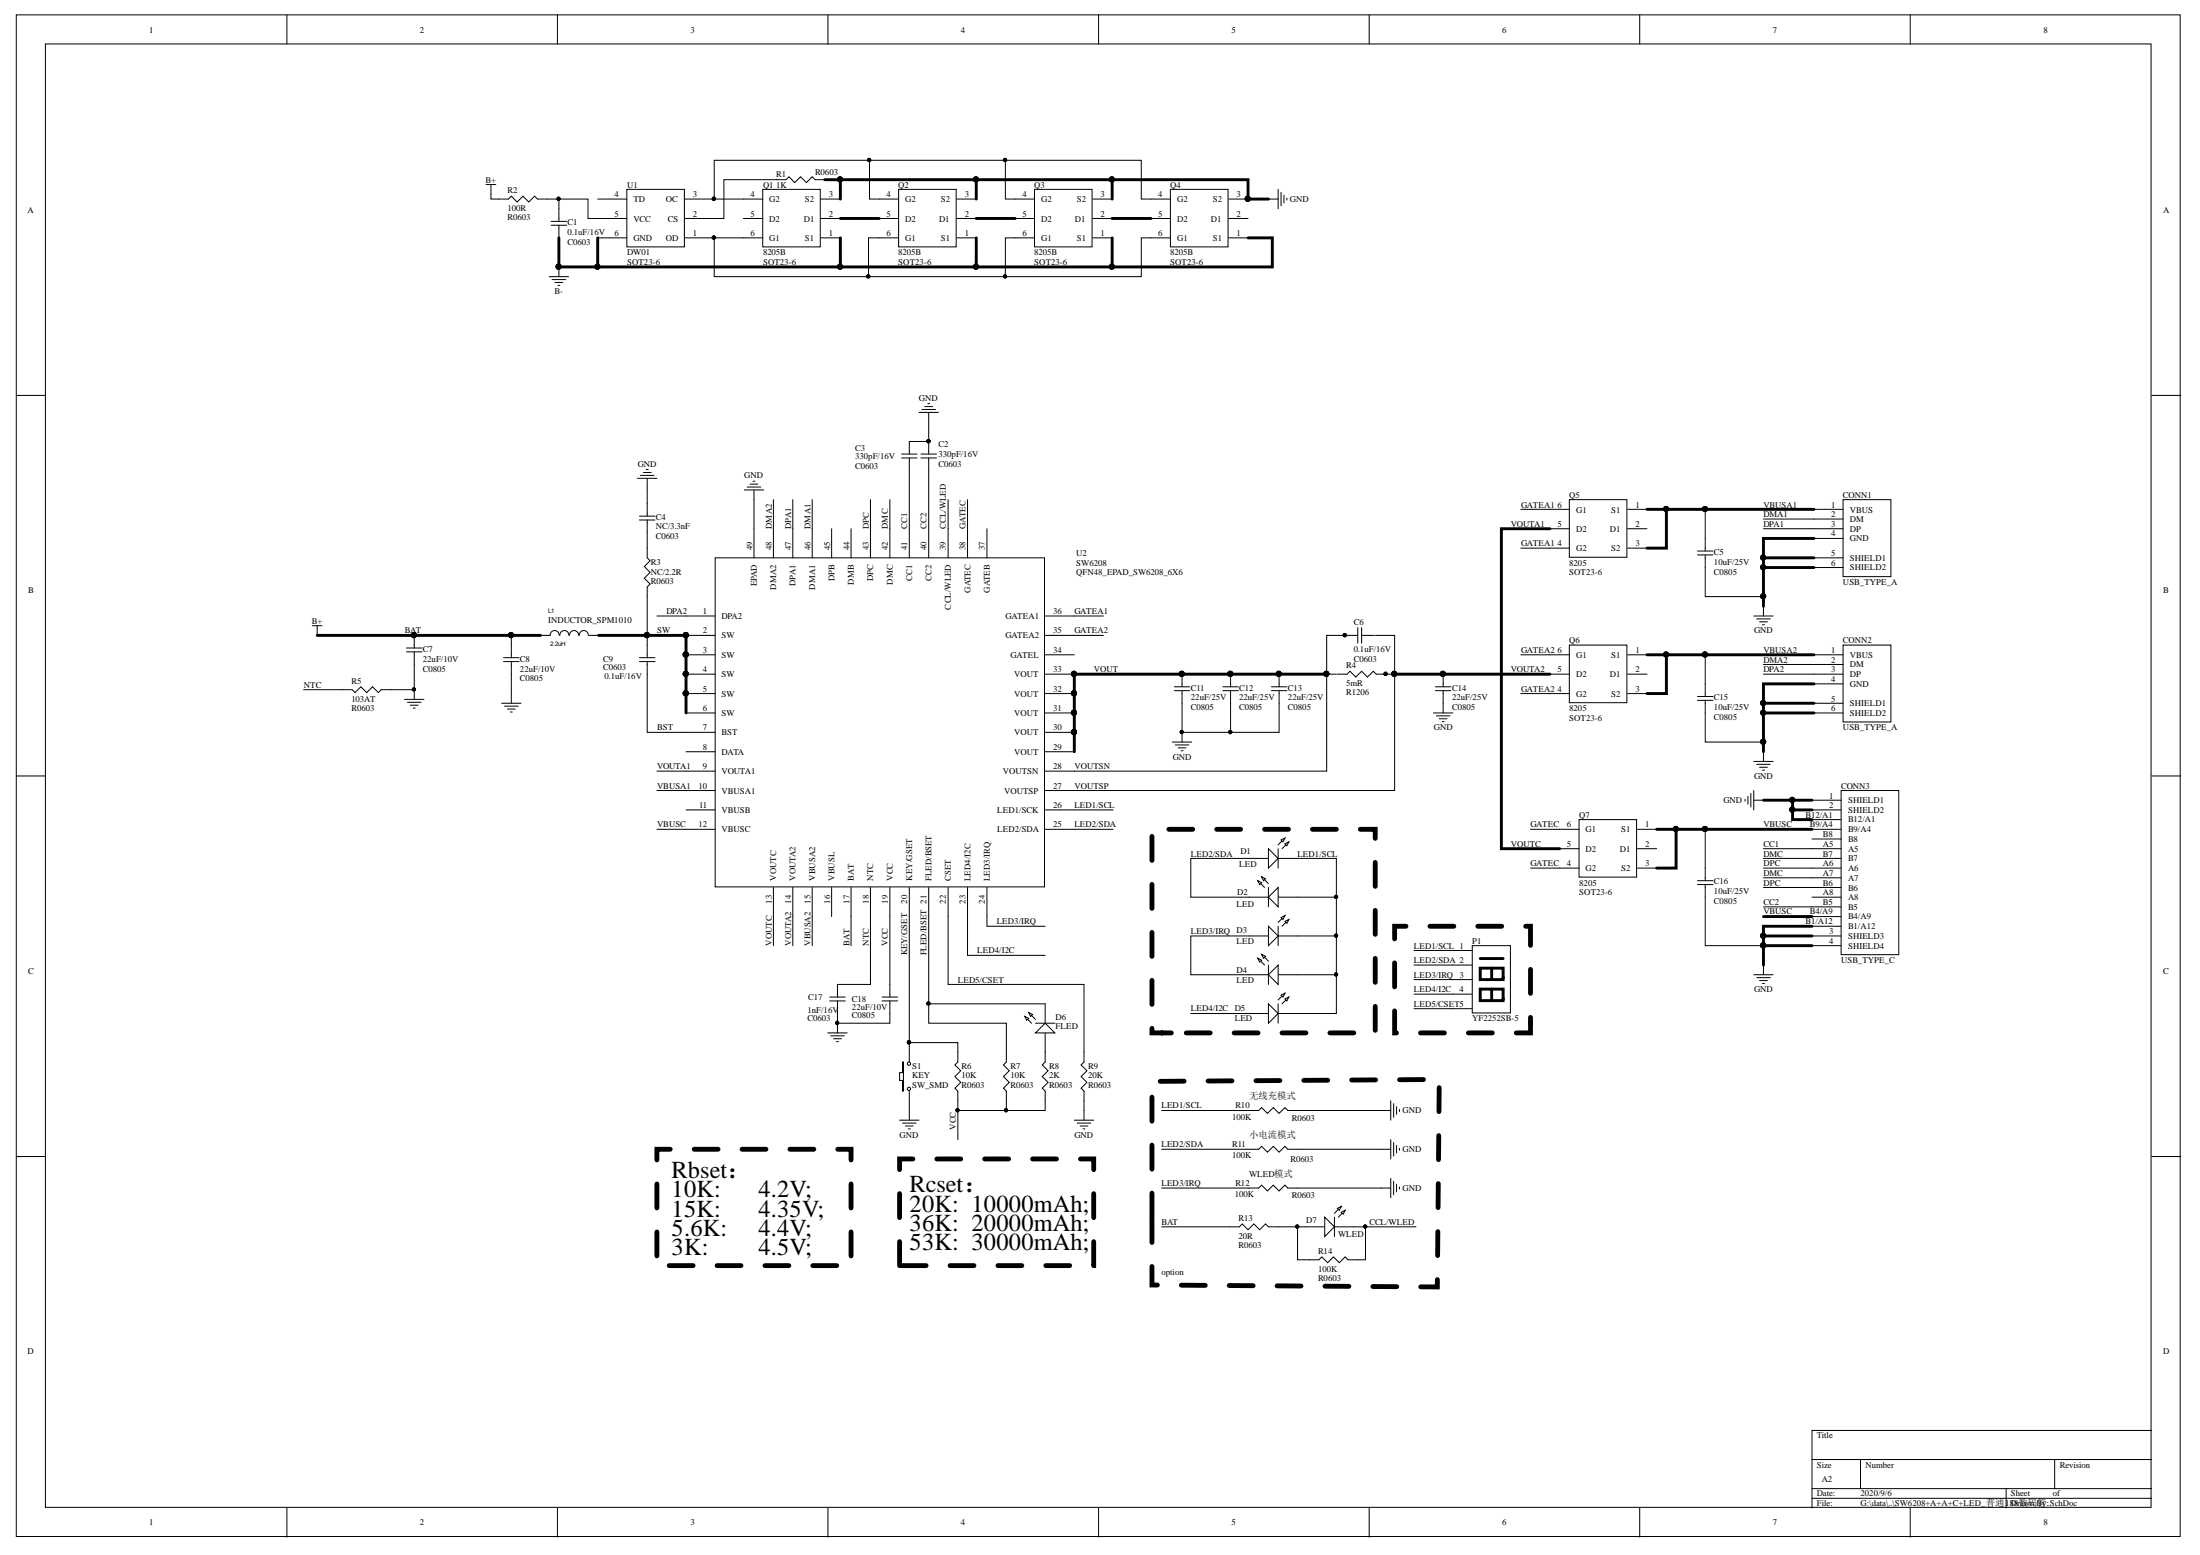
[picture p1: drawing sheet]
# Altium project SW6208+A+A+C+LED_普通188数码管.PrjPCB
1 sheet, 53 parts. Net scope: global (net labels, ports and power ports of the same name join across sheets).

## Sheet SW6208+A+A+C+LED_普通188数码管.SchDoc
size A2

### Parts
C1  0.1uF/16V  [C0603]
C2  330pF/16V  [C0603]
C3  330pF/16V  [C0603]
C4  NC/3.3nF  [C0603]
C5  10uF/25V  [C0805]
C6  0.1uF/16V  [C0603]
C7  22uF/10V  [C0805]
C8  22uF/10V  [C0805]
C9  0.1uF/16V  [C0603]
C11  22uF/25V  [C0805]
C12  22uF/25V  [C0805]
C13  22uF/25V  [C0805]
C14  22uF/25V  [C0805]
C15  10uF/25V  [C0805]
C16  10uF/25V  [C0805]
C17  1nF/16V  [C0603]
C18  22uF/10V  [C0805]
CONN1  USB_TYPE_A  [USB_TYPE_A]
CONN2  USB_TYPE_A  [USB_TYPE_A]
CONN3  USB_TYPE_C  [USB_TYPE_C]
D1  LED  [LED0603]
D2  LED  [LED0603]
D3  LED  [LED0603]
D4  LED  [LED0603]
D5  LED  [LED0603]
D6  FLED  [LED0603]
D7  WLED  [LED_5MM]
L1  2.2uH  [INDUCTOR_SPM1010]
P1  YF2252SB-5  [LED_Display_5]
Q1  8205B  [SOT23-6]
Q2  8205B  [SOT23-6]
Q3  8205B  [SOT23-6]
Q4  8205B  [SOT23-6]
Q5  8205  [SOT23-6]
Q6  8205  [SOT23-6]
Q7  8205  [SOT23-6]
R1  1K  [R0603]
R2  100R  [R0603]
R3  NC/2.2R  [R0603]
R4  5mR  [R1206]
R5  103AT  [R0603]
R6  10K  [R0603]
R7  10K  [R0603]
R8  2K  [R0603]
R9  20K  [R0603]
R10  100K  [R0603]
R11  100K  [R0603]
R12  100K  [R0603]
R13  20R  [R0603]
R14  100K  [R0603]
S1  KEY  [SW_SMD]
U1  DW01  [SOT23-6]
U2  SW6208  Footprint: QFN48_EPAD_SW6208_6X6  [QFN48_6X6_EPAD]

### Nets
B-: C1.1 Q1.1(S1) Q2.1(S1) Q3.1(S1) Q4.1(S1) U1.6(GND)
BAT: C7.2 C8.2 L1.1 R2.1 R13.1 U2.17(BAT)  [also labelled B+]
GND: C2.2 C3.2 C4.2 C5.1 C7.1 C8.1 C11.1 C12.1 C13.1 C14.1 C15.1 C16.1 C17.2 C18.2 CONN1.4(GND) CONN1.5(SHIELD1) CONN1.6(SHIELD2) CONN2.4(GND) CONN2.5(SHIELD1) CONN2.6(SHIELD2) CONN3.1(SHIELD1) CONN3.2(SHIELD2) CONN3.3(SHIELD3) CONN3.4(SHIELD4) CONN3.B1/A12 CONN3.B12/A1 Q1.3(S2) Q2.3(S2) Q3.3(S2) Q4.3(S2) R1.2 R5.1 R9.1 R10.2 R11.2 R12.2 S1.1 U2.49(EPAD)
BST: C9.1 U2.7(BST)
CC1: C3.1 CONN3.A5 U2.41(CC1)
CC2: C2.1 CONN3.B5 U2.40(CC2)
CCL/WLED: D7.2(K) R14.2 U2.39(CCL/WLED)
DMA1: CONN1.2(DM) U2.46(DMA1)
DMA2: CONN2.2(DM) U2.48(DMA2)
DMC: CONN3.A7 CONN3.B7 U2.42(DMC)
DPA1: CONN1.3(DP) U2.47(DPA1)
DPA2: CONN2.3(DP) U2.1(DPA2)
DPC: CONN3.A6 CONN3.B6 U2.43(DPC)
FLED/BSET: D6.2(K) R7.2 U2.21(FLED/BSET)
GATEA1: Q5.4(G2) Q5.6(G1) U2.36(GATEA1)
GATEA2: Q6.4(G2) Q6.6(G1) U2.35(GATEA2)
GATEC: Q7.4(G2) Q7.6(G1) U2.38(GATEC)
KEY/GSET: R6.2 S1.2 U2.20(KEY/GSET)
LED1/SCL: D1.2(K) D2.1(A) D3.2(K) D4.1(A) D5.2(K) P1.1(F) R10.1 U2.26(LED1/SCK)
LED2/SDA: D1.1(A) D2.2(K) P1.2(C) R11.1 U2.25(LED2/SDA)
LED3/IRQ: D3.1(A) D4.2(K) P1.3(D) R12.1 U2.24(LED3/IRQ)
LED4/I2C: D5.1(A) P1.4(E) U2.23(LED4/I2C)
LED5/CSET: P1.5(G) R9.2 U2.22(CSET)
NTC: C17.1 R5.2 U2.18(NTC)
SW: C9.2 L1.2 R3.2 U2.2(SW) U2.3(SW) U2.4(SW) U2.5(SW) U2.6(SW)
VBUSA1: C5.2 CONN1.1(VBUS) Q5.1(S1) Q5.3(S2) U2.10(VBUSA1)
VBUSA2: C15.2 CONN2.1(VBUS) Q6.1(S1) Q6.3(S2) U2.15(VBUSA2)
VBUSC: C16.2 CONN3.B4/A9 CONN3.B9/A4 Q7.1(S1) Q7.3(S2) U2.12(VBUSC)
VCC: C18.1 R6.1 R7.1 R8.1 U2.19(VCC)
VOUT: C6.1 C11.2 C12.2 C13.2 U2.28(VOUTSN) U2.29(VOUT) U2.30(VOUT) U2.31(VOUT) U2.32(VOUT) U2.33(VOUT)  [also labelled VOUTSN]
VOUTA1: Q5.5(D2) Q7.5(D2) U2.9(VOUTA1) U2.13(VOUTC)  [also labelled VOUTC]
VOUTA2: C14.2 Q6.5(D2) R4.2 U2.14(VOUTA2) U2.27(VOUTSP)  [also labelled VOUTSP]
NetC1_2: C1.2 R2.2 U1.5(VCC)
NetC4_1: C4.1 R3.1
NetD6_1: D6.1(A) R8.2
NetD7_1: D7.1(A) R13.2 R14.1
NetQ1_2: Q1.2(D1) Q2.5(D2)
NetQ1_4: Q1.4(G2) Q2.4(G2) Q3.4(G2) Q4.4(G2) U1.3(OC)
NetQ1_6: Q1.6(G1) Q2.6(G1) Q3.6(G1) Q4.6(G1) U1.1(OD)
NetQ2_2: Q2.2(D1) Q3.5(D2)
NetQ3_2: Q3.2(D1) Q4.5(D2)
NetR1_1: R1.1 U1.2(CS)

Not connected (* = marked no-connect by the designer): C6 2; CONN3 A8 B8; Q1 5(D2); Q4 2(D1); Q5 2(D1); Q6 2(D1); Q7 2(D1); R4 1; U1 4(TD); U2 8(DATA) 11(VBUSB) 16(VBUSL) 34(GATEL) 37(GATEB) 44(DMB) 45(DPB)

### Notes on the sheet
- (near R10) 无线充模式
- (near R11) 小电流模式
- Rbset：
- 10K:      4.2V;
- Rcset：
- 20K:  10000mAh;
- (near R12) WLED模式
- 15K:      4.35V;
- 5.6K:     4.4V;
- 3K:        4.5V;
- 36K:  20000mAh;
- 53K:  30000mAh;
- option
